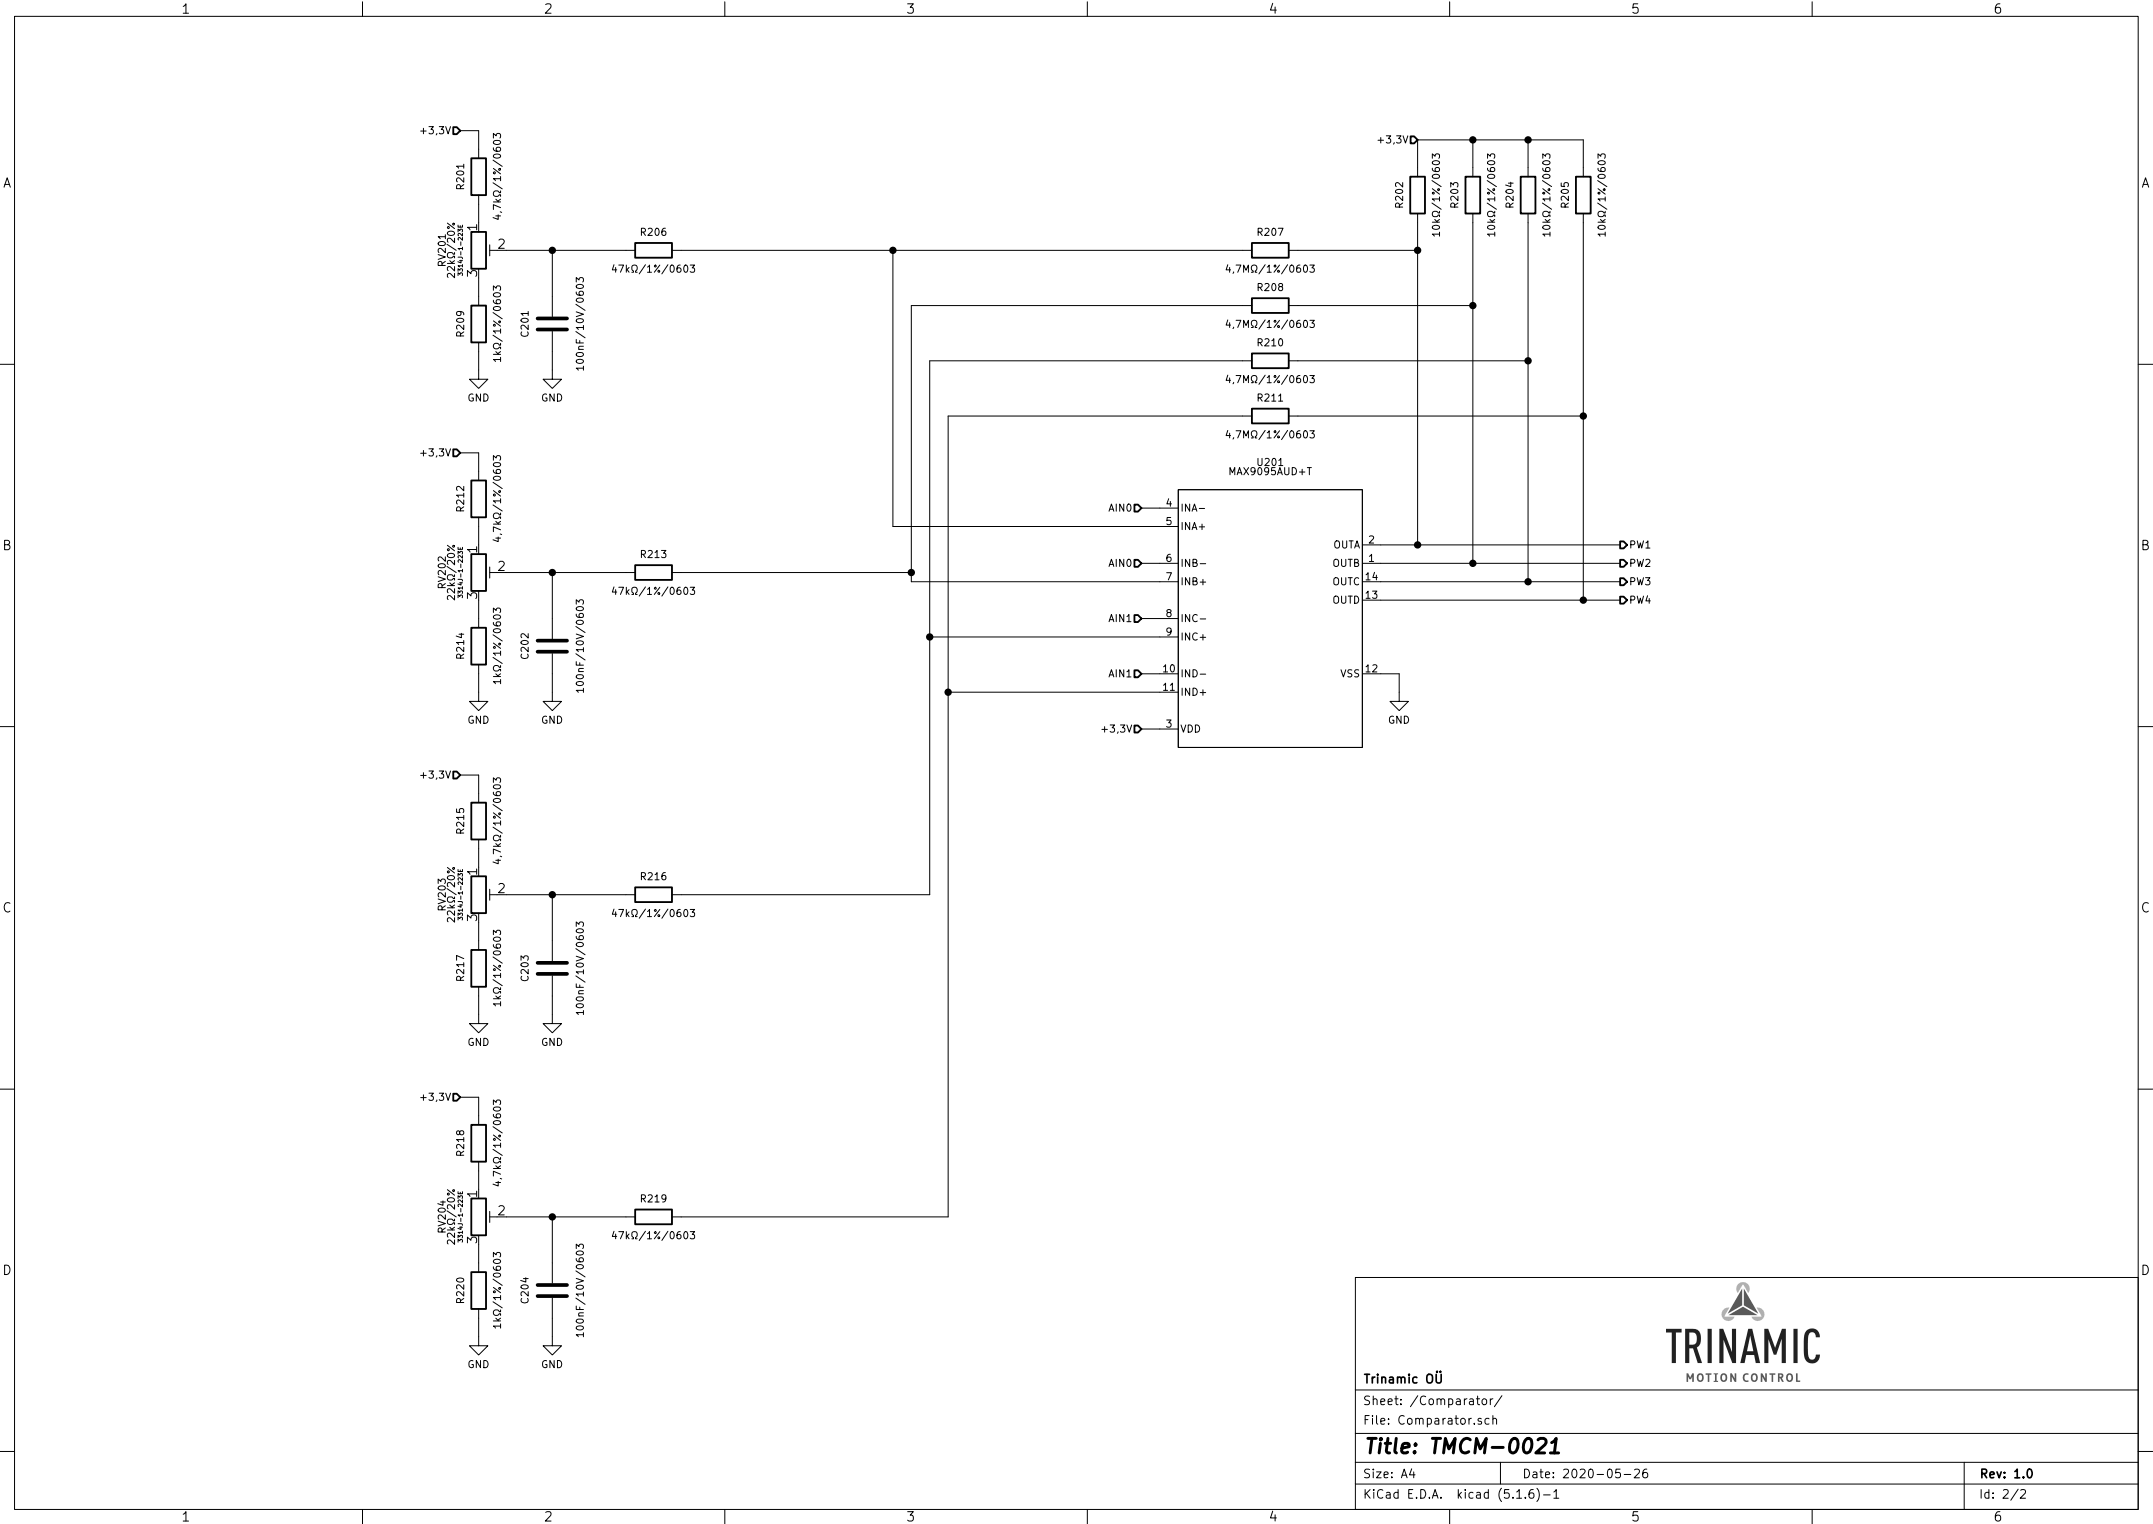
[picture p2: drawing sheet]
EESchema Schematic File Version 4
EELAYER 30 0
EELAYER END
$Descr A4 11693 8268
encoding utf-8
Sheet 2 2
Title "TMCM-0021"
Date "2020-05-26"
Rev "1.0"
Comp "Trinamic OÜ"
Comment1 ""
Comment2 ""
Comment3 ""
Comment4 ""
$EndDescr
$Comp
L TMCM-0021-v1.0-rescue:MAX9095AUD+T-Comparator U?
U 1 1
P 6900 3350
AR Path="/5EFE21FC" Ref="U?"  Part="1" 
AR Path="/5EFD5EEE/5EFE21FC" Ref="U201"  Part="1" 
F 0 "U201" H 6900 4200 39  0000 C CNN
F 1 "MAX9095AUD+T" H 6900 4150 39  0000 C CNN
F 2 "Package_SO:TSSOP-14_4.4x5mm_P0.65mm" H 6900 4340 60  0001 C CNN
F 3 "" H 6300 3950 60  0000 C CNN
	1    6900 3350
	1    0    0    -1  
$EndComp
$Comp
L Device:R R?
U 1 1
P 2600 950
AR Path="/5EFE2202" Ref="R?"  Part="1" 
AR Path="/5EFD5EEE/5EFE2202" Ref="R201"  Part="1" 
F 0 "R201" V 2500 950 39  0000 C CNN
F 1 "4,7kΩ/1%/0603" V 2700 950 39  0000 C CNN
F 2 "Resistor_SMD:R_0603_1608Metric" V 2530 950 39  0001 C CNN
F 3 "~" H 2600 950 39  0001 C CNN
	1    2600 950 
	1    0    0    -1  
$EndComp
$Comp
L Device:C C?
U 1 1
P 3000 1750
AR Path="/5EFE2208" Ref="C?"  Part="1" 
AR Path="/5EFD5EEE/5EFE2208" Ref="C201"  Part="1" 
F 0 "C201" V 2850 1750 39  0000 C CNN
F 1 "100nF/10V/0603" V 3150 1750 39  0000 C CNN
F 2 "Capacitor_SMD:C_0603_1608Metric" H 3038 1600 39  0001 C CNN
F 3 "~" H 3000 1750 39  0001 C CNN
	1    3000 1750
	1    0    0    -1  
$EndComp
$Comp
L power:GND #PWR?
U 1 1
P 7600 3750
AR Path="/5EFE220E" Ref="#PWR?"  Part="1" 
AR Path="/5EFD5EEE/5EFE220E" Ref="#PWR0119"  Part="1" 
F 0 "#PWR0119" H 7600 3500 39  0001 C CNN
F 1 "GND" H 7600 3600 39  0000 C CNN
F 2 "" H 7600 3750 39  0001 C CNN
F 3 "" H 7600 3750 39  0001 C CNN
	1    7600 3750
	-1   0    0    -1  
$EndComp
Wire Wire Line
	7600 3750 7600 3650
Wire Wire Line
	7600 3650 7500 3650
Wire Wire Line
	7500 2950 7700 2950
Wire Wire Line
	7500 3050 8000 3050
$Comp
L Device:R R?
U 1 1
P 6900 2250
AR Path="/5EFE2218" Ref="R?"  Part="1" 
AR Path="/5EFD5EEE/5EFE2218" Ref="R211"  Part="1" 
F 0 "R211" V 6800 2250 39  0000 C CNN
F 1 "4,7MΩ/1%/0603" V 7000 2250 39  0000 C CNN
F 2 "Resistor_SMD:R_0603_1608Metric" V 6830 2250 39  0001 C CNN
F 3 "~" H 6900 2250 39  0001 C CNN
	1    6900 2250
	0    1    1    0   
$EndComp
$Comp
L Device:R R?
U 1 1
P 6900 1950
AR Path="/5EFE221E" Ref="R?"  Part="1" 
AR Path="/5EFD5EEE/5EFE221E" Ref="R210"  Part="1" 
F 0 "R210" V 6800 1950 39  0000 C CNN
F 1 "4,7MΩ/1%/0603" V 7000 1950 39  0000 C CNN
F 2 "Resistor_SMD:R_0603_1608Metric" V 6830 1950 39  0001 C CNN
F 3 "~" H 6900 1950 39  0001 C CNN
	1    6900 1950
	0    1    1    0   
$EndComp
$Comp
L Device:R R?
U 1 1
P 6900 1650
AR Path="/5EFE2224" Ref="R?"  Part="1" 
AR Path="/5EFD5EEE/5EFE2224" Ref="R208"  Part="1" 
F 0 "R208" V 6800 1650 39  0000 C CNN
F 1 "4,7MΩ/1%/0603" V 7000 1650 39  0000 C CNN
F 2 "Resistor_SMD:R_0603_1608Metric" V 6830 1650 39  0001 C CNN
F 3 "~" H 6900 1650 39  0001 C CNN
	1    6900 1650
	0    1    1    0   
$EndComp
$Comp
L Device:R R?
U 1 1
P 6900 1350
AR Path="/5EFE222A" Ref="R?"  Part="1" 
AR Path="/5EFD5EEE/5EFE222A" Ref="R207"  Part="1" 
F 0 "R207" V 6800 1350 39  0000 C CNN
F 1 "4,7MΩ/1%/0603" V 7000 1350 39  0000 C CNN
F 2 "Resistor_SMD:R_0603_1608Metric" V 6830 1350 39  0001 C CNN
F 3 "~" H 6900 1350 39  0001 C CNN
	1    6900 1350
	0    1    1    0   
$EndComp
$Comp
L Device:R R?
U 1 1
P 7700 1050
AR Path="/5EFE2230" Ref="R?"  Part="1" 
AR Path="/5EFD5EEE/5EFE2230" Ref="R202"  Part="1" 
F 0 "R202" V 7600 1050 39  0000 C CNN
F 1 "10kΩ/1%/0603" V 7800 1050 39  0000 C CNN
F 2 "Resistor_SMD:R_0603_1608Metric" V 7630 1050 39  0001 C CNN
F 3 "~" H 7700 1050 39  0001 C CNN
	1    7700 1050
	1    0    0    -1  
$EndComp
Wire Wire Line
	7700 1200 7700 1350
Connection ~ 7700 2950
Wire Wire Line
	8000 1200 8000 1650
Connection ~ 8000 3050
Wire Wire Line
	8300 1200 8300 1950
Wire Wire Line
	7500 3150 8300 3150
Wire Wire Line
	8600 1200 8600 2250
Wire Wire Line
	7500 3250 8600 3250
Wire Wire Line
	8000 3050 8800 3050
Wire Wire Line
	7700 2950 8800 2950
Wire Wire Line
	8300 3150 8800 3150
Connection ~ 8300 3150
Wire Wire Line
	8600 3250 8800 3250
Connection ~ 8600 3250
Wire Wire Line
	7050 1350 7700 1350
Connection ~ 7700 1350
Wire Wire Line
	7700 1350 7700 2950
Wire Wire Line
	7050 1650 8000 1650
Connection ~ 8000 1650
Wire Wire Line
	8000 1650 8000 3050
Wire Wire Line
	7050 1950 8300 1950
Connection ~ 8300 1950
Wire Wire Line
	8300 1950 8300 3150
Wire Wire Line
	7050 2250 8600 2250
Connection ~ 8600 2250
Wire Wire Line
	8600 2250 8600 3250
Wire Wire Line
	8600 900  8600 750 
Wire Wire Line
	8600 750  8300 750 
Wire Wire Line
	7700 750  7700 900 
Wire Wire Line
	8000 900  8000 750 
Connection ~ 8000 750 
Wire Wire Line
	8000 750  7700 750 
Wire Wire Line
	8300 900  8300 750 
Connection ~ 8300 750 
Wire Wire Line
	8300 750  8000 750 
$Comp
L Device:R R?
U 1 1
P 8000 1050
AR Path="/5EFE225A" Ref="R?"  Part="1" 
AR Path="/5EFD5EEE/5EFE225A" Ref="R203"  Part="1" 
F 0 "R203" V 7900 1050 39  0000 C CNN
F 1 "10kΩ/1%/0603" V 8100 1050 39  0000 C CNN
F 2 "Resistor_SMD:R_0603_1608Metric" V 7930 1050 39  0001 C CNN
F 3 "~" H 8000 1050 39  0001 C CNN
	1    8000 1050
	1    0    0    -1  
$EndComp
$Comp
L Device:R R?
U 1 1
P 8300 1050
AR Path="/5EFE2260" Ref="R?"  Part="1" 
AR Path="/5EFD5EEE/5EFE2260" Ref="R204"  Part="1" 
F 0 "R204" V 8200 1050 39  0000 C CNN
F 1 "10kΩ/1%/0603" V 8400 1050 39  0000 C CNN
F 2 "Resistor_SMD:R_0603_1608Metric" V 8230 1050 39  0001 C CNN
F 3 "~" H 8300 1050 39  0001 C CNN
	1    8300 1050
	1    0    0    -1  
$EndComp
$Comp
L Device:R R?
U 1 1
P 8600 1050
AR Path="/5EFE2266" Ref="R?"  Part="1" 
AR Path="/5EFD5EEE/5EFE2266" Ref="R205"  Part="1" 
F 0 "R205" V 8500 1050 39  0000 C CNN
F 1 "10kΩ/1%/0603" V 8700 1050 39  0000 C CNN
F 2 "Resistor_SMD:R_0603_1608Metric" V 8530 1050 39  0001 C CNN
F 3 "~" H 8600 1050 39  0001 C CNN
	1    8600 1050
	1    0    0    -1  
$EndComp
$Comp
L Device:R R?
U 1 1
P 3550 1350
AR Path="/5EFE226C" Ref="R?"  Part="1" 
AR Path="/5EFD5EEE/5EFE226C" Ref="R206"  Part="1" 
F 0 "R206" V 3450 1350 39  0000 C CNN
F 1 "47kΩ/1%/0603" V 3650 1350 39  0000 C CNN
F 2 "Resistor_SMD:R_0603_1608Metric" V 3480 1350 39  0001 C CNN
F 3 "~" H 3550 1350 39  0001 C CNN
	1    3550 1350
	0    1    1    0   
$EndComp
$Comp
L Device:R R?
U 1 1
P 2600 1750
AR Path="/5EFE2273" Ref="R?"  Part="1" 
AR Path="/5EFD5EEE/5EFE2273" Ref="R209"  Part="1" 
F 0 "R209" V 2500 1750 39  0000 C CNN
F 1 "1kΩ/1%/0603" V 2700 1750 39  0000 C CNN
F 2 "Resistor_SMD:R_0603_1608Metric" V 2530 1750 39  0001 C CNN
F 3 "~" H 2600 1750 39  0001 C CNN
	1    2600 1750
	1    0    0    -1  
$EndComp
$Comp
L Device:R_POT_TRIM RV?
U 1 1
P 2600 1350
AR Path="/5EFE227A" Ref="RV?"  Part="1" 
AR Path="/5EFD5EEE/5EFE227A" Ref="RV201"  Part="1" 
F 0 "RV201" V 2400 1350 39  0000 C CNN
F 1 "22kΩ/20%" V 2450 1350 39  0000 C CNN
F 2 "Potentiometer_SMD:Potentiometer_Bourns_3314J_Vertical" H 2600 1350 39  0001 C CNN
F 3 "~" H 2600 1350 39  0001 C CNN
F 4 "3314J-1-223E" V 2500 1350 24  0000 C CNN "Info"
	1    2600 1350
	1    0    0    -1  
$EndComp
Wire Wire Line
	2600 1200 2600 1100
Wire Wire Line
	2600 1600 2600 1500
Wire Wire Line
	2600 1900 2600 2000
Wire Wire Line
	2600 800  2600 700 
Wire Wire Line
	2600 700  2500 700 
Wire Wire Line
	2750 1350 3000 1350
Wire Wire Line
	3000 1350 3000 1600
Wire Wire Line
	3000 1900 3000 2000
$Comp
L power:GND #PWR?
U 1 1
P 2600 2000
AR Path="/5EFE2289" Ref="#PWR?"  Part="1" 
AR Path="/5EFD5EEE/5EFE2289" Ref="#PWR0120"  Part="1" 
F 0 "#PWR0120" H 2600 1750 39  0001 C CNN
F 1 "GND" H 2600 1850 39  0000 C CNN
F 2 "" H 2600 2000 39  0001 C CNN
F 3 "" H 2600 2000 39  0001 C CNN
	1    2600 2000
	-1   0    0    -1  
$EndComp
$Comp
L power:GND #PWR?
U 1 1
P 3000 2000
AR Path="/5EFE228F" Ref="#PWR?"  Part="1" 
AR Path="/5EFD5EEE/5EFE228F" Ref="#PWR0121"  Part="1" 
F 0 "#PWR0121" H 3000 1750 39  0001 C CNN
F 1 "GND" H 3000 1850 39  0000 C CNN
F 2 "" H 3000 2000 39  0001 C CNN
F 3 "" H 3000 2000 39  0001 C CNN
	1    3000 2000
	-1   0    0    -1  
$EndComp
Wire Wire Line
	3000 1350 3400 1350
Connection ~ 3000 1350
$Comp
L Device:R R?
U 1 1
P 2600 2700
AR Path="/5EFE22A8" Ref="R?"  Part="1" 
AR Path="/5EFD5EEE/5EFE22A8" Ref="R212"  Part="1" 
F 0 "R212" V 2500 2700 39  0000 C CNN
F 1 "4,7kΩ/1%/0603" V 2700 2700 39  0000 C CNN
F 2 "Resistor_SMD:R_0603_1608Metric" V 2530 2700 39  0001 C CNN
F 3 "~" H 2600 2700 39  0001 C CNN
	1    2600 2700
	1    0    0    -1  
$EndComp
$Comp
L Device:C C?
U 1 1
P 3000 3500
AR Path="/5EFE22AE" Ref="C?"  Part="1" 
AR Path="/5EFD5EEE/5EFE22AE" Ref="C202"  Part="1" 
F 0 "C202" V 2850 3500 39  0000 C CNN
F 1 "100nF/10V/0603" V 3150 3500 39  0000 C CNN
F 2 "Capacitor_SMD:C_0603_1608Metric" H 3038 3350 39  0001 C CNN
F 3 "~" H 3000 3500 39  0001 C CNN
	1    3000 3500
	1    0    0    -1  
$EndComp
$Comp
L Device:R R?
U 1 1
P 3550 3100
AR Path="/5EFE22B4" Ref="R?"  Part="1" 
AR Path="/5EFD5EEE/5EFE22B4" Ref="R213"  Part="1" 
F 0 "R213" V 3450 3100 39  0000 C CNN
F 1 "47kΩ/1%/0603" V 3650 3100 39  0000 C CNN
F 2 "Resistor_SMD:R_0603_1608Metric" V 3480 3100 39  0001 C CNN
F 3 "~" H 3550 3100 39  0001 C CNN
	1    3550 3100
	0    1    1    0   
$EndComp
$Comp
L Device:R R?
U 1 1
P 2600 3500
AR Path="/5EFE22BA" Ref="R?"  Part="1" 
AR Path="/5EFD5EEE/5EFE22BA" Ref="R214"  Part="1" 
F 0 "R214" V 2500 3500 39  0000 C CNN
F 1 "1kΩ/1%/0603" V 2700 3500 39  0000 C CNN
F 2 "Resistor_SMD:R_0603_1608Metric" V 2530 3500 39  0001 C CNN
F 3 "~" H 2600 3500 39  0001 C CNN
	1    2600 3500
	1    0    0    -1  
$EndComp
$Comp
L Device:R_POT_TRIM RV?
U 1 1
P 2600 3100
AR Path="/5EFE22C1" Ref="RV?"  Part="1" 
AR Path="/5EFD5EEE/5EFE22C1" Ref="RV202"  Part="1" 
F 0 "RV202" V 2400 3100 39  0000 C CNN
F 1 "22kΩ/20%" V 2450 3100 39  0000 C CNN
F 2 "Potentiometer_SMD:Potentiometer_Bourns_3314J_Vertical" H 2600 3100 39  0001 C CNN
F 3 "~" H 2600 3100 39  0001 C CNN
F 4 "3314J-1-223E" V 2500 3100 24  0000 C CNN "Info"
	1    2600 3100
	1    0    0    -1  
$EndComp
Wire Wire Line
	2600 2950 2600 2850
Wire Wire Line
	2600 3350 2600 3250
Wire Wire Line
	2600 3650 2600 3750
Wire Wire Line
	2600 2550 2600 2450
Wire Wire Line
	2600 2450 2500 2450
Wire Wire Line
	2750 3100 3000 3100
Wire Wire Line
	3000 3100 3000 3350
Wire Wire Line
	3000 3650 3000 3750
$Comp
L power:GND #PWR?
U 1 1
P 2600 3750
AR Path="/5EFE22D0" Ref="#PWR?"  Part="1" 
AR Path="/5EFD5EEE/5EFE22D0" Ref="#PWR0122"  Part="1" 
F 0 "#PWR0122" H 2600 3500 39  0001 C CNN
F 1 "GND" H 2600 3600 39  0000 C CNN
F 2 "" H 2600 3750 39  0001 C CNN
F 3 "" H 2600 3750 39  0001 C CNN
	1    2600 3750
	-1   0    0    -1  
$EndComp
$Comp
L power:GND #PWR?
U 1 1
P 3000 3750
AR Path="/5EFE22D6" Ref="#PWR?"  Part="1" 
AR Path="/5EFD5EEE/5EFE22D6" Ref="#PWR0123"  Part="1" 
F 0 "#PWR0123" H 3000 3500 39  0001 C CNN
F 1 "GND" H 3000 3600 39  0000 C CNN
F 2 "" H 3000 3750 39  0001 C CNN
F 3 "" H 3000 3750 39  0001 C CNN
	1    3000 3750
	-1   0    0    -1  
$EndComp
Wire Wire Line
	3000 3100 3400 3100
Connection ~ 3000 3100
$Comp
L Device:R R?
U 1 1
P 2600 4450
AR Path="/5EFE22EF" Ref="R?"  Part="1" 
AR Path="/5EFD5EEE/5EFE22EF" Ref="R215"  Part="1" 
F 0 "R215" V 2500 4450 39  0000 C CNN
F 1 "4,7kΩ/1%/0603" V 2700 4450 39  0000 C CNN
F 2 "Resistor_SMD:R_0603_1608Metric" V 2530 4450 39  0001 C CNN
F 3 "~" H 2600 4450 39  0001 C CNN
	1    2600 4450
	1    0    0    -1  
$EndComp
$Comp
L Device:C C?
U 1 1
P 3000 5250
AR Path="/5EFE22F5" Ref="C?"  Part="1" 
AR Path="/5EFD5EEE/5EFE22F5" Ref="C203"  Part="1" 
F 0 "C203" V 2850 5250 39  0000 C CNN
F 1 "100nF/10V/0603" V 3150 5250 39  0000 C CNN
F 2 "Capacitor_SMD:C_0603_1608Metric" H 3038 5100 39  0001 C CNN
F 3 "~" H 3000 5250 39  0001 C CNN
	1    3000 5250
	1    0    0    -1  
$EndComp
$Comp
L Device:R R?
U 1 1
P 3550 4850
AR Path="/5EFE22FB" Ref="R?"  Part="1" 
AR Path="/5EFD5EEE/5EFE22FB" Ref="R216"  Part="1" 
F 0 "R216" V 3450 4850 39  0000 C CNN
F 1 "47kΩ/1%/0603" V 3650 4850 39  0000 C CNN
F 2 "Resistor_SMD:R_0603_1608Metric" V 3480 4850 39  0001 C CNN
F 3 "~" H 3550 4850 39  0001 C CNN
	1    3550 4850
	0    1    1    0   
$EndComp
$Comp
L Device:R R?
U 1 1
P 2600 5250
AR Path="/5EFE2301" Ref="R?"  Part="1" 
AR Path="/5EFD5EEE/5EFE2301" Ref="R217"  Part="1" 
F 0 "R217" V 2500 5250 39  0000 C CNN
F 1 "1kΩ/1%/0603" V 2700 5250 39  0000 C CNN
F 2 "Resistor_SMD:R_0603_1608Metric" V 2530 5250 39  0001 C CNN
F 3 "~" H 2600 5250 39  0001 C CNN
	1    2600 5250
	1    0    0    -1  
$EndComp
$Comp
L Device:R_POT_TRIM RV?
U 1 1
P 2600 4850
AR Path="/5EFE2308" Ref="RV?"  Part="1" 
AR Path="/5EFD5EEE/5EFE2308" Ref="RV203"  Part="1" 
F 0 "RV203" V 2400 4850 39  0000 C CNN
F 1 "22kΩ/20%" V 2450 4850 39  0000 C CNN
F 2 "Potentiometer_SMD:Potentiometer_Bourns_3314J_Vertical" H 2600 4850 39  0001 C CNN
F 3 "~" H 2600 4850 39  0001 C CNN
F 4 "3314J-1-223E" V 2500 4850 24  0000 C CNN "Info"
	1    2600 4850
	1    0    0    -1  
$EndComp
Wire Wire Line
	2600 4700 2600 4600
Wire Wire Line
	2600 5100 2600 5000
Wire Wire Line
	2600 5400 2600 5500
Wire Wire Line
	2600 4300 2600 4200
Wire Wire Line
	2600 4200 2500 4200
Wire Wire Line
	2750 4850 3000 4850
Wire Wire Line
	3000 4850 3000 5100
Wire Wire Line
	3000 5400 3000 5500
$Comp
L power:GND #PWR?
U 1 1
P 2600 5500
AR Path="/5EFE2317" Ref="#PWR?"  Part="1" 
AR Path="/5EFD5EEE/5EFE2317" Ref="#PWR0124"  Part="1" 
F 0 "#PWR0124" H 2600 5250 39  0001 C CNN
F 1 "GND" H 2600 5350 39  0000 C CNN
F 2 "" H 2600 5500 39  0001 C CNN
F 3 "" H 2600 5500 39  0001 C CNN
	1    2600 5500
	-1   0    0    -1  
$EndComp
$Comp
L power:GND #PWR?
U 1 1
P 3000 5500
AR Path="/5EFE231D" Ref="#PWR?"  Part="1" 
AR Path="/5EFD5EEE/5EFE231D" Ref="#PWR0125"  Part="1" 
F 0 "#PWR0125" H 3000 5250 39  0001 C CNN
F 1 "GND" H 3000 5350 39  0000 C CNN
F 2 "" H 3000 5500 39  0001 C CNN
F 3 "" H 3000 5500 39  0001 C CNN
	1    3000 5500
	-1   0    0    -1  
$EndComp
Wire Wire Line
	3000 4850 3400 4850
Connection ~ 3000 4850
$Comp
L Device:R R?
U 1 1
P 2600 6200
AR Path="/5EFE2336" Ref="R?"  Part="1" 
AR Path="/5EFD5EEE/5EFE2336" Ref="R218"  Part="1" 
F 0 "R218" V 2500 6200 39  0000 C CNN
F 1 "4,7kΩ/1%/0603" V 2700 6200 39  0000 C CNN
F 2 "Resistor_SMD:R_0603_1608Metric" V 2530 6200 39  0001 C CNN
F 3 "~" H 2600 6200 39  0001 C CNN
	1    2600 6200
	1    0    0    -1  
$EndComp
$Comp
L Device:C C?
U 1 1
P 3000 7000
AR Path="/5EFE233C" Ref="C?"  Part="1" 
AR Path="/5EFD5EEE/5EFE233C" Ref="C204"  Part="1" 
F 0 "C204" V 2850 7000 39  0000 C CNN
F 1 "100nF/10V/0603" V 3150 7000 39  0000 C CNN
F 2 "Capacitor_SMD:C_0603_1608Metric" H 3038 6850 39  0001 C CNN
F 3 "~" H 3000 7000 39  0001 C CNN
	1    3000 7000
	1    0    0    -1  
$EndComp
$Comp
L Device:R R?
U 1 1
P 3550 6600
AR Path="/5EFE2342" Ref="R?"  Part="1" 
AR Path="/5EFD5EEE/5EFE2342" Ref="R219"  Part="1" 
F 0 "R219" V 3450 6600 39  0000 C CNN
F 1 "47kΩ/1%/0603" V 3650 6600 39  0000 C CNN
F 2 "Resistor_SMD:R_0603_1608Metric" V 3480 6600 39  0001 C CNN
F 3 "~" H 3550 6600 39  0001 C CNN
	1    3550 6600
	0    1    1    0   
$EndComp
$Comp
L Device:R R?
U 1 1
P 2600 7000
AR Path="/5EFE2348" Ref="R?"  Part="1" 
AR Path="/5EFD5EEE/5EFE2348" Ref="R220"  Part="1" 
F 0 "R220" V 2500 7000 39  0000 C CNN
F 1 "1kΩ/1%/0603" V 2700 7000 39  0000 C CNN
F 2 "Resistor_SMD:R_0603_1608Metric" V 2530 7000 39  0001 C CNN
F 3 "~" H 2600 7000 39  0001 C CNN
	1    2600 7000
	1    0    0    -1  
$EndComp
$Comp
L Device:R_POT_TRIM RV?
U 1 1
P 2600 6600
AR Path="/5EFE234F" Ref="RV?"  Part="1" 
AR Path="/5EFD5EEE/5EFE234F" Ref="RV204"  Part="1" 
F 0 "RV204" V 2400 6600 39  0000 C CNN
F 1 "22kΩ/20%" V 2450 6600 39  0000 C CNN
F 2 "Potentiometer_SMD:Potentiometer_Bourns_3314J_Vertical" H 2600 6600 39  0001 C CNN
F 3 "~" H 2600 6600 39  0001 C CNN
F 4 "3314J-1-223E" V 2500 6600 24  0000 C CNN "Info"
	1    2600 6600
	1    0    0    -1  
$EndComp
Wire Wire Line
	2600 6450 2600 6350
Wire Wire Line
	2600 6850 2600 6750
Wire Wire Line
	2600 7150 2600 7250
Wire Wire Line
	2600 6050 2600 5950
Wire Wire Line
	2600 5950 2500 5950
Wire Wire Line
	2750 6600 3000 6600
Wire Wire Line
	3000 6600 3000 6850
Wire Wire Line
	3000 7150 3000 7250
$Comp
L power:GND #PWR?
U 1 1
P 2600 7250
AR Path="/5EFE235E" Ref="#PWR?"  Part="1" 
AR Path="/5EFD5EEE/5EFE235E" Ref="#PWR0126"  Part="1" 
F 0 "#PWR0126" H 2600 7000 39  0001 C CNN
F 1 "GND" H 2600 7100 39  0000 C CNN
F 2 "" H 2600 7250 39  0001 C CNN
F 3 "" H 2600 7250 39  0001 C CNN
	1    2600 7250
	-1   0    0    -1  
$EndComp
$Comp
L power:GND #PWR?
U 1 1
P 3000 7250
AR Path="/5EFE2364" Ref="#PWR?"  Part="1" 
AR Path="/5EFD5EEE/5EFE2364" Ref="#PWR0127"  Part="1" 
F 0 "#PWR0127" H 3000 7000 39  0001 C CNN
F 1 "GND" H 3000 7100 39  0000 C CNN
F 2 "" H 3000 7250 39  0001 C CNN
F 3 "" H 3000 7250 39  0001 C CNN
	1    3000 7250
	-1   0    0    -1  
$EndComp
Wire Wire Line
	3000 6600 3400 6600
Connection ~ 3000 6600
Text HLabel 6200 2750 0    39   Input ~ 0
AIN0
Text HLabel 6200 3350 0    39   Input ~ 0
AIN1
Text HLabel 6200 3650 0    39   Input ~ 0
AIN1
Text HLabel 6200 3050 0    39   Input ~ 0
AIN0
Wire Wire Line
	6200 2750 6300 2750
Wire Wire Line
	6200 3050 6300 3050
Wire Wire Line
	6200 3350 6300 3350
Wire Wire Line
	6200 3650 6300 3650
Wire Wire Line
	6300 3950 6200 3950
Text HLabel 6200 3950 0    39   Input ~ 0
+3,3V
Text HLabel 8800 2950 2    39   Output ~ 0
PW1
Text HLabel 8800 3050 2    39   Output ~ 0
PW2
Text HLabel 8800 3150 2    39   Output ~ 0
PW3
Text HLabel 8800 3250 2    39   Output ~ 0
PW4
Text HLabel 7700 750  0    39   Input ~ 0
+3,3V
Text HLabel 2500 700  0    39   Input ~ 0
+3,3V
Text HLabel 2500 2450 0    39   Input ~ 0
+3,3V
Text HLabel 2500 4200 0    39   Input ~ 0
+3,3V
Text HLabel 2500 5950 0    39   Input ~ 0
+3,3V
Wire Wire Line
	4950 1650 6750 1650
Wire Wire Line
	3700 3100 4950 3100
Wire Wire Line
	6750 1950 5050 1950
Wire Wire Line
	3700 4850 5050 4850
Wire Wire Line
	5150 2250 6750 2250
Wire Wire Line
	3700 6600 5150 6600
Wire Wire Line
	3700 1350 4850 1350
Wire Wire Line
	4950 1650 4950 3100
Wire Wire Line
	5050 1950 5050 3450
Wire Wire Line
	5150 2250 5150 3750
Wire Wire Line
	6300 3150 4950 3150
Wire Wire Line
	4950 3150 4950 3100
Connection ~ 4950 3100
Wire Wire Line
	6300 3450 5050 3450
Connection ~ 5050 3450
Wire Wire Line
	5050 3450 5050 4850
Wire Wire Line
	6300 3750 5150 3750
Connection ~ 5150 3750
Wire Wire Line
	5150 3750 5150 6600
Wire Wire Line
	6300 2850 4850 2850
Wire Wire Line
	4850 2850 4850 1350
Connection ~ 4850 1350
Wire Wire Line
	4850 1350 6750 1350
$EndSCHEMATC
